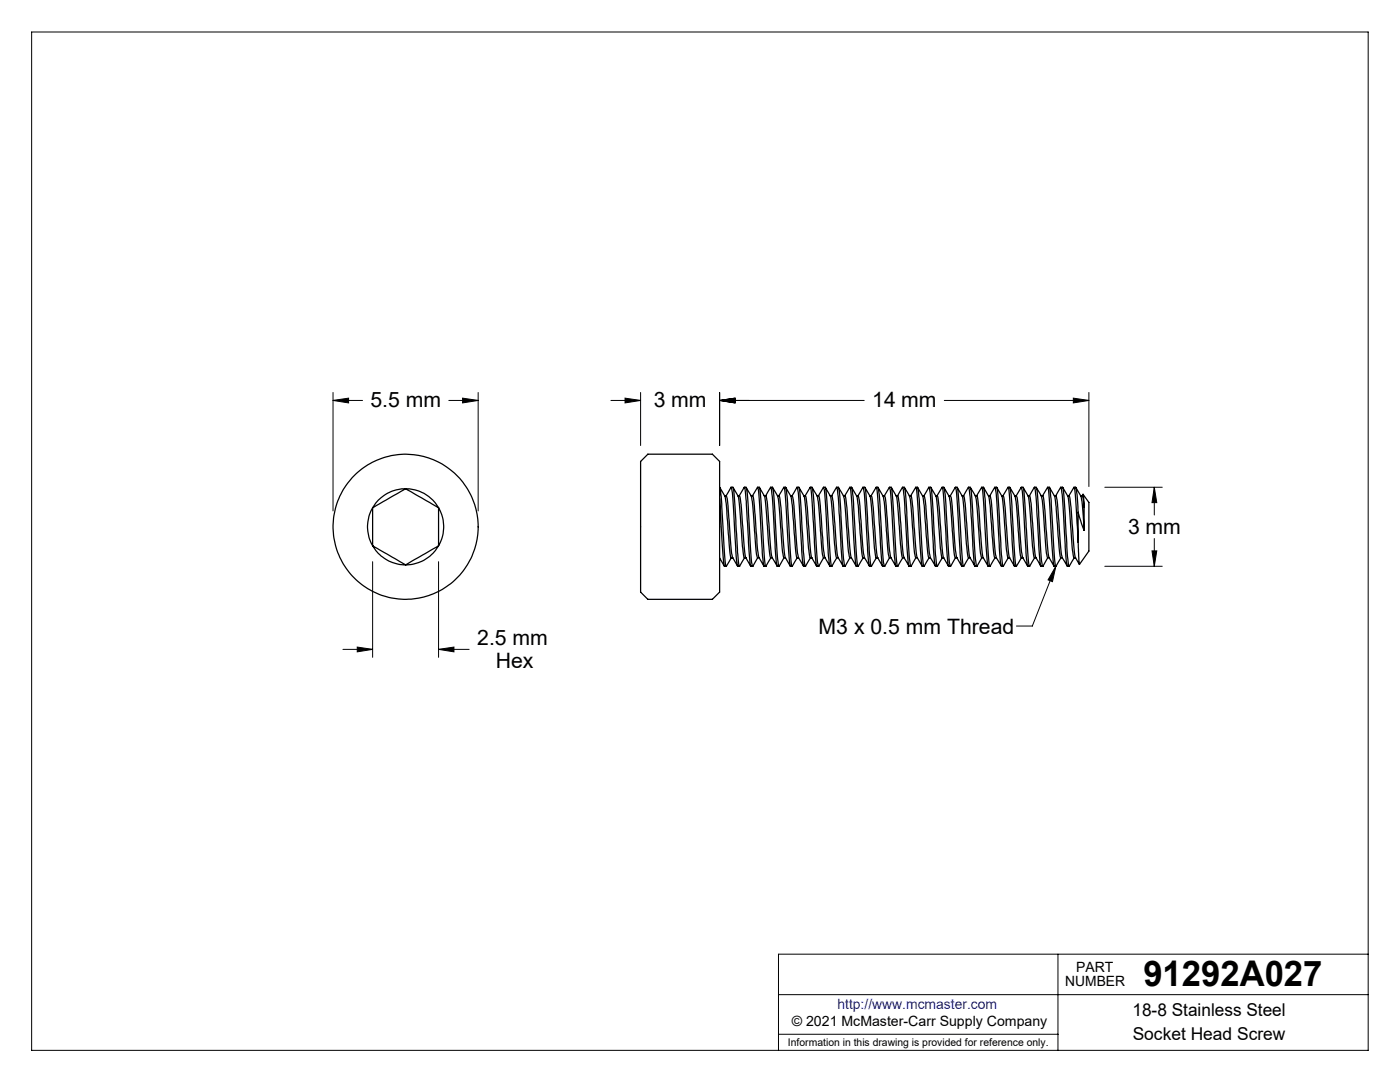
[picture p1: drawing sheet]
<svg xmlns="http://www.w3.org/2000/svg" width="279mm" height="216mm" viewBox="0 0 279 216" stroke-linecap="round" stroke-linejoin="round" font-family="sans-serif">
<g fill="none" stroke="#000" stroke-width=".2">
<path d="M6.3 6.4h266.7v203.2h-266.7zM66.5 79.9l3.1-.5v1zM66.5 78.3v23.7M66.5 79.9h5.9M89.6 79.9h5.8M92.3 79.4l3.1 .5-3.1 .5zM95.4 78.3v23.7M121.9 79.9h5.9M124.7 79.4l3.1 .5-3.1 .5zM127.8 78.3v10.6M143.6 79.9l3.1-.5v1zM143.6 79.9h28.9"/>
<path d="M143.6 78.3v10.6M188.5 79.9h28.8M214.2 79.4l3.1 .5-3.1 .5zM217.3 78.3v18.8M220.5 97.2h11.5M230.4 97.2l.5 3.1h-1zM230.4 97.2v5.6M74.4 112.1v19.1M87.5 112.1v19.1M210.7 113l-.7 3.1-.8-.4zM210.7 113l-4.7 11.9h-3.2M220.5 113h11.5"/>
<path d="M229.9 109.9h1l-.5 3.1zM230.4 107.5v5.5M68.4 129.6h6M71.3 129.1l3.1 .5-3.1 .5zM87.5 129.6l3.1-.5v1zM87.5 129.6h6.1M155.4 198.5h117.6M211.1 190.4v19.2M273 190.4h-117.6v19.2M155.4 206.4h55.7"/>
</g>
<g fill="#000">
<path d="M210.7 113l-.7 3.1-.8-.4z"/>
<path d="M66.5 79.9l3.1-.5v1zM92.3 79.4l3.1 .5-3.1 .5zM71.3 129.1l3.1 .5-3.1 .5zM87.5 129.6l3.1-.5v1zM230.4 97.2l.5 3.1h-1zM229.9 109.9h1l-.5 3.1zM124.7 79.4l3.1 .5-3.1 .5zM143.6 79.9l3.1-.5v1zM143.6 79.9l3.1-.5v1zM214.2 79.4l3.1 .5-3.1 .5z"/>
</g>
<g fill="none" stroke="#000" stroke-width=".25">
<path d="M81 97.5l6.5 3.8M81 97.5a7.5 7.5 0 0 1 6.5 3.8M81 97.5a7.6 7.6 0 0 0-6.6 3.8M81 97.5l-6.6 3.8M127.8 92.1l1.5-1.5h12.9l1.4 1.5v26l-1.4 1.5h-12.9l-1.5-1.5zM143.6 99.5l.6 10.2 .4 3.3M143.6 97.2a72.1 72.1 0 0 1 .8 10.6l.3 3.7a1.88 1.88 0 0 0 .3 1.5M143.7 97.3l.9 1.7M144.6 99l.4 1.8 .3 5a25.3 25.3 0 0 0 .6 5.5h.3M144.6 98.9h.3M144.9 98.9a26.6 26.6 0 0 1 .7 6.2l.4 5.4 .2 .7 1 1.8M145.9 97.3l-1 1.6"/>
<path d="M145.9 97.3v-.1a78.5 78.5 0 0 1 .9 11l.2 3.7 .2 1.1M145.9 97.2h.4M146.3 97.2l.2 1.4 .5 8.6a22.9 22.9 0 0 0 .6 5.8M146.3 97.3l1.1 2 .6 6.5a25.3 25.3 0 0 0 .6 5.5h.3M147.2 98.9l.4 .1a68.9 68.9 0 0 1 .8 9.2l.4 2.9 1 1.9M148.5 97.3l-1 1.6M148.5 97.3l.2 .4 .2 2.3 .5 8.7 .4 4.3h.4l1-1.7M148.6 97.2h.3a72.1 72.1 0 0 1 .8 10.6l.3 4.1 .2 1.1M148.9 97.3l1.1 2 .6 6.2a24.6 24.6 0 0 0 .6 5.8M149.9 98.9l.3 .1 .3 1 .9 10.9 1.1 2.1M150.2 98.9l1-1.7 .3 2.4 .4 7.4a27.8 27.8 0 0 0 .6 6h.3M151.2 97.2l.4 .1 .1 .6 .6 9.3a22.9 22.9 0 0 0 .6 5.8"/>
<path d="M151.6 97.3l.9 1.7M152.5 98.9h.3M152.5 99l.3 1.8 .4 5a25.3 25.3 0 0 0 .6 5.5h.3M152.8 98.9a63.1 63.1 0 0 1 .9 9.8l.4 2.6 1 1.7M152.8 98.9l1-1.7a118.8 118.8 0 0 1 1 13l.3 2.8M153.8 97.2h.4M154.2 97.3l1 1.7M154.2 97.2l.3 2.4 .4 6.9a26.1 26.1 0 0 0 .6 6.5M155.2 98.9l.3 .1 .2 1 .9 10.9 1.1 2.1M155.2 99l.3 1.8 .3 4.7a24.6 24.6 0 0 0 .7 5.8M155.4 98.9l1.1-1.7 .3 2.4 .8 12.3 .1 1.1h.4M156.5 97.2h.3a72.1 72.1 0 0 1 .8 10.6l.2 3.7a1.88 1.88 0 0 0 .3 1.5"/>
<path d="M156.8 97.3l1 1.7M157.8 99l.3 1.8 .4 5a25.3 25.3 0 0 0 .6 5.5h.3M157.8 98.9h.3M158.1 98.9a26.6 26.6 0 0 1 .6 6.2l.5 5.4 .1 .8 1.1 1.7M158.1 98.9l1-1.7a78.5 78.5 0 0 1 .8 11l.3 3.7 .2 1.1h.3M159.1 97.2l.4 .1 .1 .6 .6 9.3a22.9 22.9 0 0 0 .6 5.8M159.5 97.3l1 2 .6 6.2a24.6 24.6 0 0 0 .6 5.8h.3M160.4 98.9h.3M160.7 98.9l.4 2.3 .8 9.5 .1 .5 1 1.8M161.7 97.3l-1 1.6M161.7 97.3l.3 1.3 .6 11.1 .4 3.3M161.7 97.2h.3"/>
<path d="M162 97.2a92.1 92.1 0 0 1 .9 11.8l.3 3.3 .2 .7M162.1 97.3l1.1 2 .5 6.2a24.6 24.6 0 0 0 .7 5.8M163.1 98.9h.3M163.4 98.9l.3 2.1 .8 9.7 .1 .5 1 1.8M164.3 97.3l-1 1.6M164.3 97.3l.3 1.3 .5 8.4a27.8 27.8 0 0 0 .6 6M164.4 97.2h.3M164.7 97.2l.2 1.4 .6 8.6a22.9 22.9 0 0 0 .5 5.8M164.7 97.3l1.1 2 .6 6.5a25.3 25.3 0 0 0 .6 5.5M165.7 98.9h.3M166 98.9a63.1 63.1 0 0 1 .9 9.8l.4 2.6 1 1.7M166 98.9l1-1.7 .3 1.9 .6 10.6 .4 3.3"/>
<path d="M167 97.2h.3a52.8 52.8 0 0 1 .7 8.6v.7a26.1 26.1 0 0 0 .7 6.5M167.3 97.3l1 1.7 .2 .5 .5 6a24.6 24.6 0 0 0 .6 5.8M168.3 98.9l.4 .1 .2 1 .9 10.9 1.1 2.1M168.6 98.9l1-1.7 .3 2.4 .8 12.3 .2 1.1h.3M169.6 97.2h.3a72.1 72.1 0 0 1 .8 10.6l.3 3.7a1.88 1.88 0 0 0 .3 1.5M170 97.3l1 1.7M171 99l.3 1.8 .3 5a25.3 25.3 0 0 0 .6 5.5h.3M171 98.9h.2M171.2 98.9a26.6 26.6 0 0 1 .7 6.2l.4 5.4 .2 .8 1 1.7M171.2 98.9l1-1.7a78.5 78.5 0 0 1 .9 11l.2 3.7 .2 1.1h.4M172.2 97.2l.4 .1 .2 .6 .6 9.3a22.9 22.9 0 0 0 .5 5.8M172.6 97.3l1 1.7"/>
<path d="M173.6 98.9l.3 .1 .2 1 .9 10.9 1.1 2.1M173.6 99l.3 1.8 .3 4.7a24.6 24.6 0 0 0 .7 5.8h.3M173.8 98.9l1.1-1.7 .3 2.4 .8 12.3 .1 1.1h.4M174.9 97.2h.3a92.1 92.1 0 0 1 .9 11.8l.2 3.3 .3 .7M175.2 97.3l1 1.6h.3l.2 .4 .8 10.5 .3 1.4 1 1.8M176.2 99l.3 1.8 .4 4.7a24.6 24.6 0 0 0 .6 5.8M176.5 98.9l1-1.7 .3 2.4 .5 7.4a27.8 27.8 0 0 0 .5 6h.3l1.1-1.7M177.5 97.2l.4 .1 .1 .6 .6 9.3a22.9 22.9 0 0 0 .6 5.8M177.9 97.3l1.1 2 .5 6.5a25.3 25.3 0 0 0 .6 5.5h.3M178.8 98.9h.3M179.1 98.9a82.3 82.3 0 0 1 1 10.6l.3 1.8 1 1.7M180.1 97.3l-1 1.6"/>
<path d="M180.1 97.3l.3 1.8 .6 10.6 .4 3.3M180.1 97.2h.3M180.4 97.2a52.8 52.8 0 0 1 .8 8.6v.7a26.1 26.1 0 0 0 .6 6.5M180.5 97.3l1 1.7 .1 .5 .5 6a24.6 24.6 0 0 0 .7 5.8M181.5 98.9l.3 .1 .2 1 1 10.9 1 2.1M182.7 97.3l-.9 1.6M182.7 97.3l.3 1.3 .7 11.1 .4 3.3M182.8 97.2h.3M183.1 97.2l.3 2.4 .5 7.6a22.9 22.9 0 0 0 .5 5.8M183.1 97.3l1 1.7M184.1 99l.3 1.8 .4 5a25.3 25.3 0 0 0 .6 5.5M184.1 98.9h.3"/>
<path d="M184.4 98.9a26.6 26.6 0 0 1 .7 6.2l.4 5.4 .2 .8 1 1.7M184.4 98.9l1-1.7a78.5 78.5 0 0 1 .8 11l.3 4.1 .2 .7h.3M185.4 97.2h.3M185.7 97.2l.3 1.4 .5 8.6a22.9 22.9 0 0 0 .6 5.8M185.8 97.3l1 1.7M186.7 98.9l.4 .1 .2 1 .9 10.9 1.1 2.1M186.8 99l.2 1.8 .4 4.7a24.6 24.6 0 0 0 .6 5.8M187 98.9l1-1.7 .3 2.4 .8 12.3 .2 1.1h.4M188 97.2h.3a92.1 92.1 0 0 1 .9 11.8l.3 3.3 .2 .7M188.4 97.3l1 1.7M189.4 98.9h.3l.2 1.1 1 10.9 1 2.1M189.4 99l.2 1 .4 5.5a24.6 24.6 0 0 0 .7 5.8"/>
<path d="M189.7 98.9l1-1.7 .3 2.4 .4 7.4a27.8 27.8 0 0 0 .6 6h.3M190.7 97.2l.3 .1 .2 .6 .6 9.3a22.9 22.9 0 0 0 .5 5.8M191 97.3l1.1 2 .6 6.5a25.3 25.3 0 0 0 .6 5.5h.3M192 98.9h.3M192.3 98.9a82.3 82.3 0 0 1 1 10.6l.2 1.6 1.1 1.9M192.3 98.9l1-1.7 .3 2.4 .8 12.3 .2 1.1h.3M193.3 97.2h.3a52.8 52.8 0 0 1 .7 8.6v.7a26.1 26.1 0 0 0 .7 6.5M193.6 97.3l1.1 1.7 .1 .5 .5 6a24.6 24.6 0 0 0 .6 5.8M194.6 98.9h.3M194.9 98.9l1-1.7 .3 1.4 .6 11.1 .4 3.3M194.9 98.9l.4 2.3 .8 9.5 .1 .5 1 1.8M195.9 97.2l.4 .1 .1 .6 .6 9.3a22.9 22.9 0 0 0 .6 5.8"/>
<path d="M196.3 97.3l1 1.7M197.3 99l.3 1.8 .3 5a25.3 25.3 0 0 0 .6 5.5h.4M197.3 98.9h.3M197.6 98.9a44.2 44.2 0 0 1 .8 8.3l.4 4.1 1 1.7M198.5 97.3l-.9 1.6M198.5 97.3v-.1a78.5 78.5 0 0 1 .9 11l.2 3.7 .3 1.1M198.5 97.2l.4 .1 .2 .6 .6 9.3a22.9 22.9 0 0 0 .5 5.8M198.9 97.3l1.1 2 .6 6.2a24.6 24.6 0 0 0 .6 5.8h.3M199.9 98.9l.3 .1 .2 1 1 10.9 1.1 2.1M201.2 97.3l-1 1.6M201.2 97.3l.2 1.3 .7 11.1 .4 3.3h.3l1-1.7M201.2 97.2h.3"/>
<path d="M201.5 97.2a92.1 92.1 0 0 1 .9 11.8l.2 3.3 .2 .7M201.5 97.3l1 1.7M202.5 98.9h.3l.3 1.1 .8 10.2 .2 1 1 1.8M202.5 99l.3 1 .4 5.5a24.6 24.6 0 0 0 .6 5.8M203.8 97.3l-1 1.6M203.8 97.3l.3 1.3 .5 8.4a27.8 27.8 0 0 0 .5 6h.4M203.8 97.2l.4 .1 .1 .6 .6 9.3a22.9 22.9 0 0 0 .6 5.8M204.2 97.3l1 1.7M205.1 98.9h.4M205.2 99l.3 1.8 .3 5a25.3 25.3 0 0 0 .6 5.5M205.5 98.9a82.3 82.3 0 0 1 .9 10.6l.3 1.6 1 1.9M205.5 98.9l.9-1.7 .4 2.4 .7 12.3 .2 1.1h.4"/>
<path d="M206.4 97.2h.4a52.8 52.8 0 0 1 .7 8.6v.7a26.1 26.1 0 0 0 .6 6.5M206.8 97.3l1 1.7M207.8 98.9l.4 .1 .2 1 .9 10.9 1.1 2.1M207.8 99l.3 1.8 .4 4.7a24.6 24.6 0 0 0 .6 5.8M208.1 98.9l1-1.7 .3 2.4 .8 12.3 .2 1.1h.3M209.1 97.2l.3 .1 .2 .6 .6 9.3a22.9 22.9 0 0 0 .5 5.8M209.4 97.3l1 1.7M210.4 99l.4 2.1 .3 4.7a25.3 25.3 0 0 0 .6 5.5h.3M210.4 98.9h.3M210.7 98.9a44.2 44.2 0 0 1 .8 8.3l.5 4.1 1 1.7M210.7 98.9l1-1.7a93.7 93.7 0 0 1 .9 12l.2 3.1 .2 .7h.4M211.7 97.2l.4 .1 .1 .6 .6 9.3a22.9 22.9 0 0 0 .6 5.8"/>
<path d="M212.1 97.3l1.1 2 .5 6.2a24.6 24.6 0 0 0 .6 5.8h.4M213 98.9h.4M213.3 98.9l1-1.7 .4 2.4 .5 8.6M213.4 98.9l.3 2.3 .8 9.5 .1 .5 .8 1.4M214.3 97.2h.4M214.7 97.2l.2 1.4 .3 3.6M214.7 97.3l1 1.7M215.7 99l.3 1.8 .4 5M215.7 98.9h.3M216 98.9l.4 2.3M216.1 98.6l1.2 1.7v9.7l-1.9 2.6-.2-4.4M216.1 98.6l.3 2.6"/>
<path d="M216.1 98.6l-.1 .3M74.4 108.9l6.6 3.8M74.4 108.9a7.6 7.6 0 0 0 6.6 3.8M74.4 101.3v7.6M74.4 101.3a7.5 7.5 0 0 0 0 7.6M87.5 108.9l-6.5 3.8M87.5 108.9a7.6 7.6 0 0 1-6.5 3.8M87.5 101.3v7.6M87.5 101.3a7.5 7.5 0 0 1 0 7.6M143.6 111.3l1 1.7M145.9 111.3l-.9 1.7h-.4M148.6 111.3l-1 1.7h-.4"/>
<path d="M151.2 111.3h.3M153.8 111.3l-.9 1.7M155.1 113h.4M156.5 111.3l-1 1.7M156.5 111.3h.3M159.1 111.3l-1 1.7M161.7 111.3l-.9 1.7M163 113h.4M164.4 111.3l-1 1.7M164.4 111.3h.2M167 111.3h.3M167 111.3l-1 1.7h-.3"/>
<path d="M168.3 113h.3M169.6 111.3l-.9 1.7M169.6 111.3h.3M172.3 111.3l-1 1.7M174.9 111.3l-1 1.7M177.5 111.3l-.9 1.7M177.5 111.3h.3M182.8 111.3l-1 1.7h-.4M182.8 111.3h.3M184.1 113h.3M185.4 111.3h.3M185.4 111.3l-1 1.7"/>
<path d="M188 111.3h.3M188.1 111.3l-1 1.7M190.7 111.3l-1 1.7M190.7 111.3h.3M193.3 111.3l-1 1.7M195.9 111.3l-.9 1.7M195.9 111.3h.3M198.6 111.3l-1 1.7h-.4M201.2 111.3l-1 1.7h-.3M203.8 111.3h.3M206.4 111.3h.4M206.5 111.3l-1 1.7"/>
<path d="M209.1 111.3l-1 1.7M209.1 111.3h.3M211.7 111.3l-1 1.7M214.4 111.3l-1 1.7M215.2 102.2l1.2 3.6M215.2 102.2v6M216.4 101.2v4.6"/>
<circle cx="81" cy="105.1" r="14.5"/>
</g>
<text font-size="7.1" x="228.2" y="196.8">91292A027</text>
<g font-size="4.2">
<text x="73.9" y="81.3">5.5 mm</text>
<text x="130.5" y="81.3">3 mm</text>
<text x="174.1" y="81.3">14 mm</text>
<text x="225.2" y="106.5">3 mm</text>
<text x="95.2" y="128.6">2.5 mm</text>
<text x="163.4" y="126.4">M3 x 0.5 mm Thread</text>
<text x="98.9" y="133.3">Hex</text>
</g>
<g font-size="3.5">
<text x="226" y="202.8">18-8 Stainless Steel</text>
<text x="226.1" y="207.5">Socket Head Screw</text>
</g>
<g font-size="2.8">
<text x="212.6" y="196.8">NUMBER</text>
<text x="214.8" y="194">PART</text>
<text x="158" y="204.8">© 2021 McMaster-Carr Supply Company</text>
</g>
<text font-size="2.8" fill="#00f" x="167.1" y="201.4">http://www.mcmaster.com</text>
<text font-size="2.1" x="157.3" y="208.6">Information in this drawing is provided for reference only.</text>
</svg>
